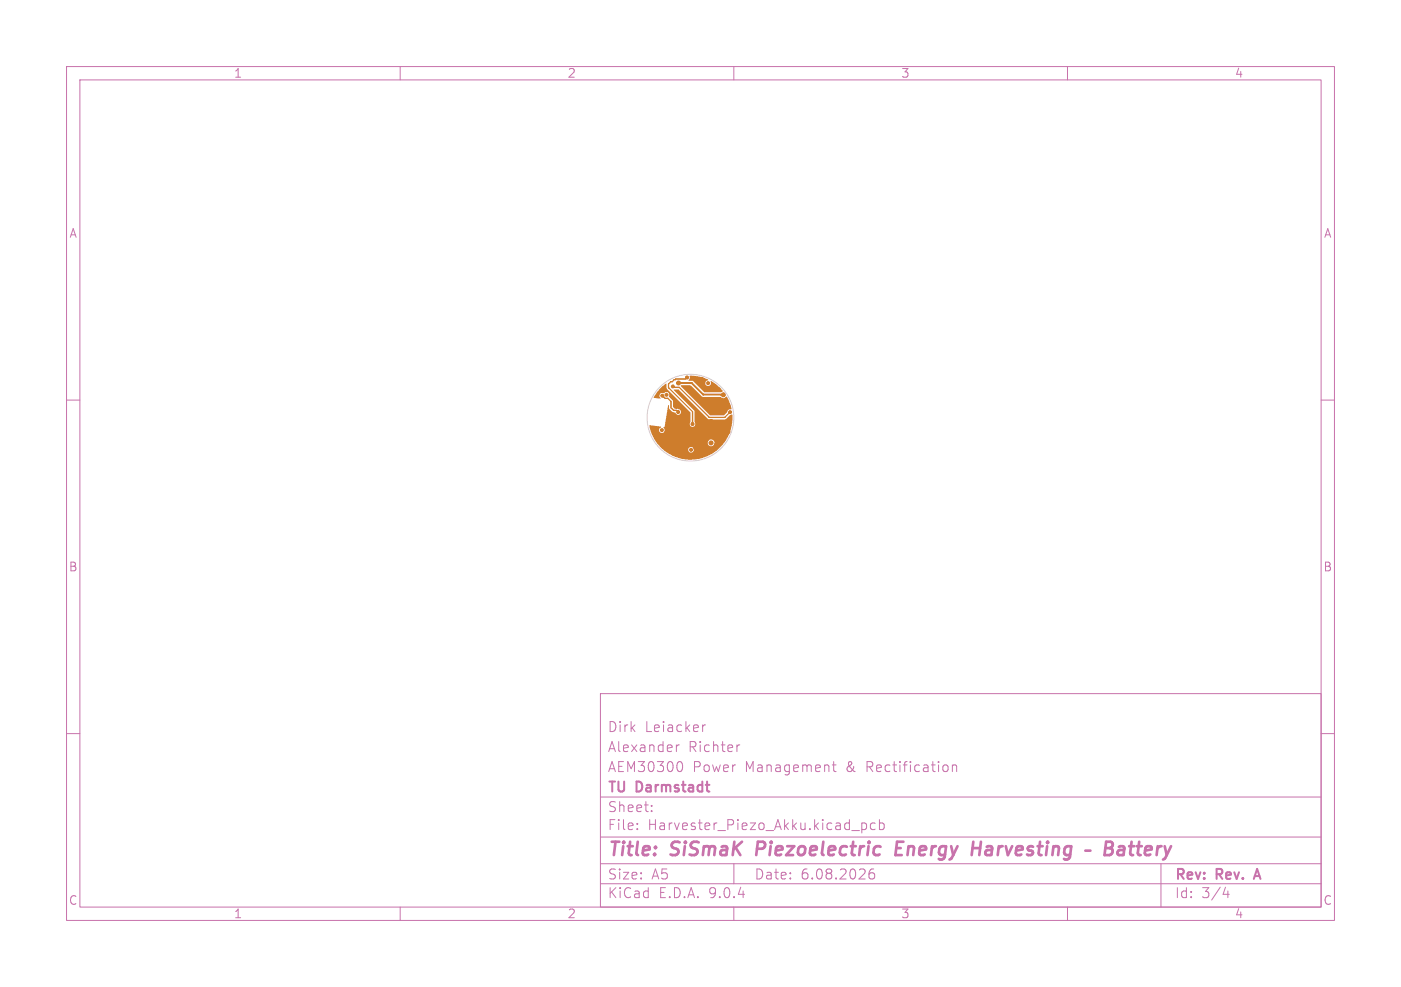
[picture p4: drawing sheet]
<svg xmlns="http://www.w3.org/2000/svg" width="210mm" height="148mm" viewBox="0 0 210 148" stroke-linecap="round" stroke-linejoin="round" font-family="sans-serif">
<g fill="none" stroke="#c872ab" stroke-width=".15">
<path d="M10 10h190v128h-190zM12 12h186v124h-186zM60 10v2M110 10v2M160 10v2M10 60h2M198 60h2M10 110h2M90 104h108v32h-108zM90 119.5h108M101.4 111.7v1M101.8 111.7l-.3 .1-.1 .2"/>
<path d="M102 114.2a.94 .94 0 0 1 0 1.5M105.3 108.7v1M105.7 108.7l-.2 .1-.2 .2M110.9 111.7l-.3 .1-.1 .2M124.8 114.7h.5M125 114.2v1.3v.1l.3 .1M142 114.8v.8M142.8 114.8a.37 .37 0 0 1 .6 .1v.8M142.8 114.7v1M198 110h2M60 136v2M90 132.5h108"/>
<path d="M90 129.5h108M90 125.5h108M95.5 124.3v.1M95.5 123.5v.1M97.7 121.6v.1M97.7 120.8v.1M110 136v2M110 129.5v3M129.2 123.4v1.5M129.2 123.5l.4-.1 .3 .3v.4l-.1 .2h-.6M131 130.3a.59 .59 0 0 0-.7 .7v.5l.1 .2 .4 .1 .2-.1 .1-.5-.1-.2-.5-.1-.2 .3M131.2 123.5l-.4-.1-.3 .3v.4l.1 .2h.6"/>
<path d="M131.8 123.5l.5-.1 .2 .3v.4l-.1 .2h-.6M131.8 122.9v1.5M160 136v2M174 129.5v6.5M183.7 133l-.4 1.1h1M184.1 133.6v1"/>
</g>
<path d="M188.1 131.4h.7M188.4 130.3l-.5 1.5" fill="none" stroke="#c872ab" stroke-width=".3"/>
<path d="M113.6 126.2l-.2 2M134.3 127.2h.7M135.4 126.2h-.9l-.3 2h1M145.8 127.2h1.1M147 126.2l-.2 2M165.7 127.2h.7M165.8 126.2h.7a.49 .49 0 0 1 .3 .6 .49 .49 0 0 1-.4 .4l.2 .1a.58 .58 0 0 1-.3 .9h-.7zM167.7 127l.2-.1 .6 .1v.2l-.1 1M168.5 127.4l-.7 .1a.4 .4 0 0 0-.3 .3 .4 .4 0 0 0 .3 .4l.6-.1" fill="none" stroke="#c872ab" stroke-width=".4"/>
<g fill="#ce7d2c" stroke="#ce7d2c" stroke-width=".15">
<circle cx="101.7" cy="61.8" r=".22"/>
<circle cx="99.3" cy="59.3" r=".23"/>
<circle cx="99.9" cy="59.2" r=".23"/>
<circle cx="99.2" cy="64.5" r=".22"/>
<circle cx="103" cy="56.6" r=".23"/>
<circle cx="103.8" cy="63.6" r=".23"/>
<circle cx="105.2" cy="56.9" r=".3"/>
<circle cx="103.6" cy="66.3" r=".3"/>
<circle cx="101.3" cy="60.9" r=".3"/>
<circle cx="104.4" cy="65.8" r=".3"/>
<circle cx="109.1" cy="64.7" r=".3"/>
<circle cx="101.6" cy="64.7" r=".3"/>
<circle cx="101.1" cy="63.7" r=".3"/>
<circle cx="106.6" cy="63.2" r=".3"/>
<circle cx="106.7" cy="61.8" r=".3"/>
<circle cx="104.3" cy="67.2" r=".3"/>
<circle cx="100.1" cy="64.5" r=".3"/>
<circle cx="104.7" cy="63.7" r=".3"/>
<circle cx="102.5" cy="65.9" r=".3"/>
<circle cx="101.6" cy="66.8" r=".3"/>
<circle cx="106.1" cy="57.5" r=".23"/>
<circle cx="103.6" cy="67.4" r=".23"/>
<circle cx="106.6" cy="66.4" r=".3"/>
<circle cx="101.7" cy="57.4" r=".3"/>
<circle cx="108.4" cy="59.2" r=".3"/>
<circle cx="100.9" cy="57.9" r=".23"/>
<circle cx="109.4" cy="61.8" r=".23"/>
</g>
<path d="M99.3 59.3l.4 .4h.4l.5 .5v.9l.4 .4h.4l.3 .3M100.9 57.9l.1 .2h.8l4.5 4.5h2.4l.7-.8M103 56.6l-.2 .2h-1.5l-.2 .1-.9 .7v.5l3.6 3.6v1.9" fill="none" stroke="#ce7d2c" stroke-width=".2"/>
<path d="M101.6 57.4h2.1l1.7 1.8h3.1" fill="none" stroke="#ce7d2c" stroke-width=".3"/>
<g fill="#ce7d2c">
<path d="M98.9 58.4l.7-.7 .3-.1 .1 .7 3.5 3.5v1.5a.44 .44 0 0 0 0 .6 .44 .44 0 0 0 .6 0 .44 .44 0 0 0 0-.6l-.1-1.7-3-3.2h.7l4.5 4.5h2.5l.7-.7 .3-.1a6.3 6.3 0 0 1-3.4 6.2 6.3 6.3 0 0 1-6.9-.9h3.8a.43 .43 0 0 0 .5 .5 .43 .43 0 0 0 .2-.7 .43 .43 0 0 0-.7 .1v.1h-3.8l-1-1.1h7.7a.5 .5 0 0 0 .6 .6 .5 .5 0 0 0 .3-.8 .5 .5 0 0 0-.9 .1v.1h-7.7l-.6-1-.5-1.5 1.8 .3a.44 .44 0 0 0-.3 .6 .44 .44 0 0 0 .7 .1 .44 .44 0 0 0-.1-.7l.2-.1 .6-3.2h.1v.5l.6 .5a.46 .46 0 0 1 .5 .3 .45 .45 0 0 0 .7-.3 .45 .45 0 0 0-.5-.5l-.5-.1-.2-.2v-.9l-.6-.6a.49 .49 0 0 0-.2-.7 .49 .49 0 0 0-.6 .2 .47 .47 0 0 0-.6 .2 .47 .47 0 0 0 .1 .6l-1-.2z"/>
<path d="M102.1 57.8h1.5l1.7 1.7h2.7a.64 .64 0 0 0 .9 0l.5 1 .3 .8-.2 .1a.45 .45 0 0 0-.5 .4l-.5 .5h-2.1z"/>
<path d="M103.4 56.3l1.3 .2 1 .2 .5 .3a.44 .44 0 0 0-.5 .5 .44 .44 0 0 0 .6 .3 .44 .44 0 0 0 .2-.6h.1l.8 .5 .7 .7 .2 .3-.2 .1h-2.5l-1.7-1.6-.7-.1 .2-.4z"/>
</g>
<circle cx="103.5" cy="62.6" r="6.5" fill="none" stroke="#d0d2cd" stroke-width=".15"/>
<g font-size="2.8" fill="#c872ab">
<text x="91" y="128.9">Title:</text>
<text x="100.7" y="128.9">SiSmaK</text>
<text x="114.2" y="128.9">Piezoelectric</text>
<text x="135.9" y="128.9">Energy</text>
<text x="148.1" y="128.9">Harvesting</text>
<text x="169.6" y="128.9">Battery</text>
</g>
<g font-size="2.1" fill="#c872ab">
<text x="91" y="113">Alexander</text>
<text x="91" y="110">Dirk</text>
<text x="96.7" y="110">Leiacker</text>
<text x="103.2" y="113">Richter</text>
<text x="91" y="119.2">TU</text>
<text x="91" y="116">AEM30300</text>
<text x="95.5" y="119.2">Darmstadt</text>
<text x="103.8" y="116">Power</text>
<text x="111.7" y="116">Management</text>
<text x="127" y="116">&amp;</text>
<text x="130.1" y="116">Rectification</text>
<text x="91" y="124.7">File:</text>
<text x="91" y="122">Sheet:</text>
<text x="97.1" y="124.7">Harvester_Piezo_Akku.kicad_pcb</text>
<text x="91" y="134.9">KiCad</text>
<text x="91" y="132.1">Size:</text>
<text x="97.7" y="132.1">A5</text>
<text x="98.7" y="134.9">E.D.A.</text>
<text x="106.3" y="134.9">9.0.4</text>
<text x="113" y="132.1">Date:</text>
<text x="120" y="132.1">6.08.2026</text>
<text x="176" y="132.3">Rev:</text>
<text x="176" y="134.9">Id:</text>
<text x="180.1" y="134.9">3/4</text>
<text x="182.4" y="132.3">Rev.</text>
<text x="188.8" y="132.3">A</text>
</g>
<g font-size="1.8" fill="#c872ab">
<text x="35" y="11.9">1</text>
<text x="85" y="11.9">2</text>
<text x="135" y="11.9">3</text>
<text x="185" y="11.9">4</text>
<text x="10.3" y="35.9">A</text>
<text x="198.4" y="35.9">A</text>
<text x="10.2" y="85.9">B</text>
<text x="198.3" y="85.9">B</text>
<text x="10.2" y="135.9">C</text>
<text x="35" y="137.9">1</text>
<text x="85" y="137.9">2</text>
<text x="135" y="137.9">3</text>
<text x="185" y="137.9">4</text>
<text x="198.3" y="135.9">C</text>
</g>
</svg>
